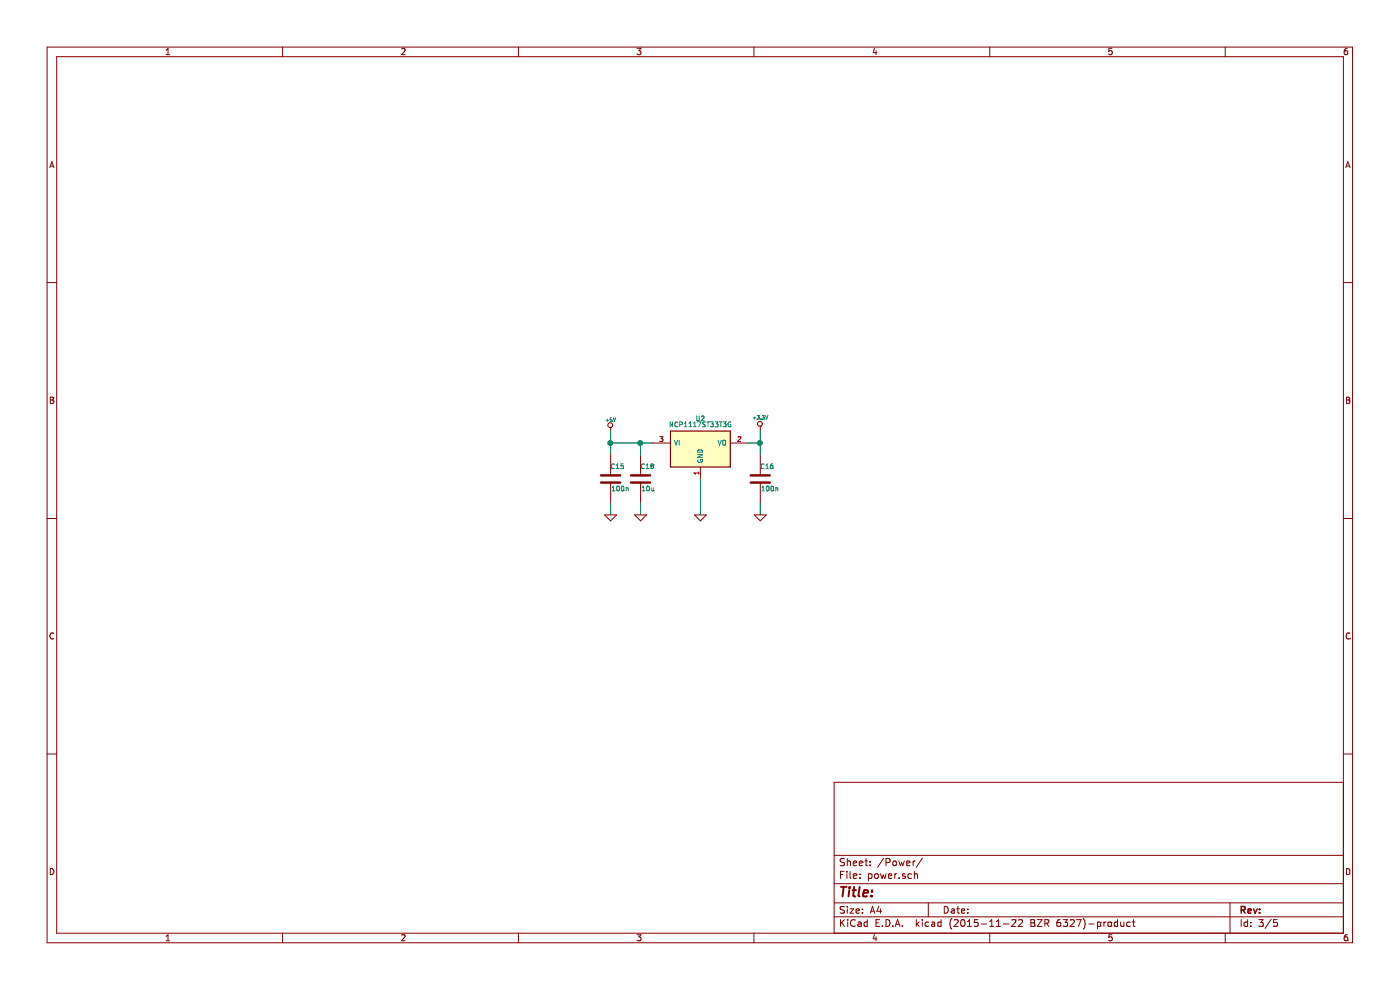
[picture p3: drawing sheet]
EESchema Schematic File Version 2
LIBS:quad-serial-rescue
LIBS:power
LIBS:device
LIBS:transistors
LIBS:conn
LIBS:linear
LIBS:regul
LIBS:74xx
LIBS:cmos4000
LIBS:adc-dac
LIBS:memory
LIBS:xilinx
LIBS:microcontrollers
LIBS:dsp
LIBS:microchip
LIBS:analog_switches
LIBS:motorola
LIBS:texas
LIBS:intel
LIBS:audio
LIBS:interface
LIBS:digital-audio
LIBS:philips
LIBS:display
LIBS:cypress
LIBS:siliconi
LIBS:opto
LIBS:atmel
LIBS:contrib
LIBS:valves
LIBS:FTDI
LIBS:esd_protection
LIBS:usb-connectors
LIBS:quad-serial-cache
EELAYER 25 0
EELAYER END
$Descr A4 11693 8268
encoding utf-8
Sheet 3 5
Title ""
Date ""
Rev ""
Comp ""
Comment1 ""
Comment2 ""
Comment3 ""
Comment4 ""
$EndDescr
$Comp
L NCP1117ST33T3G U2
U 1 1
P 5850 3750
F 0 "U2" H 5850 4000 40  0000 C CNN
F 1 "NCP1117ST33T3G" H 5850 3950 40  0000 C CNN
F 2 "TO_SOT_Packages_SMD:SOT-223" H 5850 3750 60  0001 C CNN
F 3 "" H 5850 3750 60  0000 C CNN
	1    5850 3750
	1    0    0    -1  
$EndComp
$Comp
L +3.3V #PWR031
U 1 1
P 6350 3600
F 0 "#PWR031" H 6350 3560 30  0001 C CNN
F 1 "+3.3V" H 6350 3710 30  0000 C CNN
F 2 "" H 6350 3600 60  0000 C CNN
F 3 "" H 6350 3600 60  0000 C CNN
	1    6350 3600
	1    0    0    -1  
$EndComp
Wire Wire Line
	6250 3700 6350 3700
Wire Wire Line
	6350 3600 6350 3800
$Comp
L GND #PWR032
U 1 1
P 5850 4300
F 0 "#PWR032" H 5850 4300 30  0001 C CNN
F 1 "GND" H 5850 4230 30  0001 C CNN
F 2 "" H 5850 4300 60  0000 C CNN
F 3 "" H 5850 4300 60  0000 C CNN
	1    5850 4300
	1    0    0    -1  
$EndComp
Wire Wire Line
	5850 4300 5850 4000
$Comp
L +5V #PWR033
U 1 1
P 5100 3600
F 0 "#PWR033" H 5100 3690 20  0001 C CNN
F 1 "+5V" H 5100 3690 30  0000 C CNN
F 2 "" H 5100 3600 60  0000 C CNN
F 3 "" H 5100 3600 60  0000 C CNN
	1    5100 3600
	1    0    0    -1  
$EndComp
Wire Wire Line
	5100 3700 5450 3700
Wire Wire Line
	5100 3600 5100 3800
$Comp
L C-RESCUE-quad-serial C15
U 1 1
P 5100 4000
F 0 "C15" H 5100 4100 40  0000 L CNN
F 1 "100n" H 5106 3915 40  0000 L CNN
F 2 "Capacitors_SMD:C_0603_HandSoldering" H 5138 3850 30  0001 C CNN
F 3 "" H 5100 4000 60  0000 C CNN
	1    5100 4000
	1    0    0    -1  
$EndComp
$Comp
L C-RESCUE-quad-serial C16
U 1 1
P 6350 4000
F 0 "C16" H 6350 4100 40  0000 L CNN
F 1 "100n" H 6356 3915 40  0000 L CNN
F 2 "Capacitors_SMD:C_0603_HandSoldering" H 6388 3850 30  0001 C CNN
F 3 "" H 6350 4000 60  0000 C CNN
	1    6350 4000
	1    0    0    -1  
$EndComp
Connection ~ 5100 3700
Connection ~ 6350 3700
Wire Wire Line
	6350 4300 6350 4200
Wire Wire Line
	5100 4300 5100 4200
$Comp
L GND #PWR034
U 1 1
P 6350 4300
F 0 "#PWR034" H 6350 4300 30  0001 C CNN
F 1 "GND" H 6350 4230 30  0001 C CNN
F 2 "" H 6350 4300 60  0000 C CNN
F 3 "" H 6350 4300 60  0000 C CNN
	1    6350 4300
	1    0    0    -1  
$EndComp
$Comp
L GND #PWR035
U 1 1
P 5100 4300
F 0 "#PWR035" H 5100 4300 30  0001 C CNN
F 1 "GND" H 5100 4230 30  0001 C CNN
F 2 "" H 5100 4300 60  0000 C CNN
F 3 "" H 5100 4300 60  0000 C CNN
	1    5100 4300
	1    0    0    -1  
$EndComp
$Comp
L C-RESCUE-quad-serial C18
U 1 1
P 5350 4000
F 0 "C18" H 5350 4100 40  0000 L CNN
F 1 "10u" H 5356 3915 40  0000 L CNN
F 2 "Capacitors_SMD:C_0805_HandSoldering" H 5388 3850 30  0001 C CNN
F 3 "" H 5350 4000 60  0000 C CNN
	1    5350 4000
	1    0    0    -1  
$EndComp
Wire Wire Line
	5350 3800 5350 3700
Connection ~ 5350 3700
Wire Wire Line
	5350 4300 5350 4200
$Comp
L GND #PWR036
U 1 1
P 5350 4300
F 0 "#PWR036" H 5350 4300 30  0001 C CNN
F 1 "GND" H 5350 4230 30  0001 C CNN
F 2 "" H 5350 4300 60  0000 C CNN
F 3 "" H 5350 4300 60  0000 C CNN
	1    5350 4300
	1    0    0    -1  
$EndComp
$EndSCHEMATC
